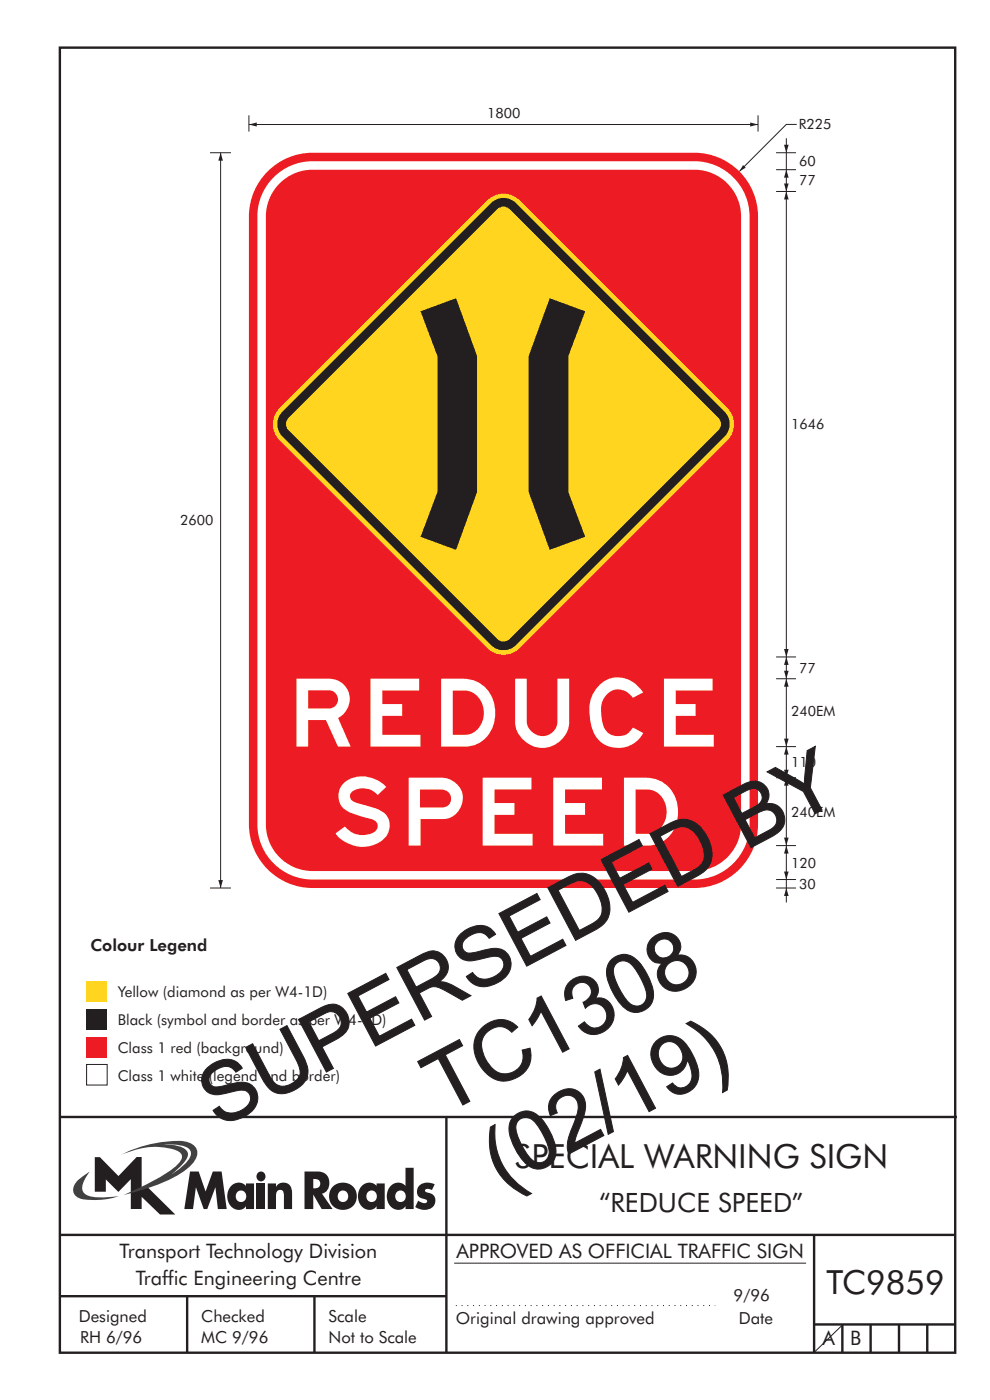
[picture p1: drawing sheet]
<svg xmlns="http://www.w3.org/2000/svg" width="210mm" height="297mm" viewBox="0 0 210 297" stroke-linecap="round" stroke-linejoin="round" font-family="sans-serif">
<g fill="none" stroke="#231f20" stroke-width=".51">
<path d="M12.7 10.1h189.9v276.9h-189.9zM12.7 237h190.3M94.7 236.9v50.1M12.7 262h190M12.7 275h82M39.7 275v12M66.7 275v12M172.7 262v25M172.7 281h30M178.7 281v6M184.7 281v6M190.7 281v6"/>
<path d="M196.7 281v6"/>
</g>
<path d="M96.3 268h74.7" fill="none" stroke="#231f20" stroke-width=".21"/>
<path d="M96.7 277h55" fill="none" stroke="#231f20" stroke-width=".21" stroke-dasharray=".2 1" stroke-linecap="butt"/>
<path d="M18.4 225.8h4.3v4.4h-4.3z" fill-rule="evenodd" fill="#fff" stroke="#231f20" stroke-width=".21"/>
<path d="M18.4 220.1h4.3v4.4h-4.3z" fill-rule="evenodd" fill="#ed1c24"/>
<path d="M18.4 214.2h4.3v4.4h-4.3z" fill-rule="evenodd" fill="#231f20"/>
<path d="M18.4 208.2h4.3v4.4h-4.3z" fill-rule="evenodd" fill="#ffd520"/>
<g fill="#231f20">
<path d="M40.3 248.6h1.8l1.5 4.2 1.5-4.2h1.9l1.1 7.9h-1.9l-.5-4.6-1.7 4.6h-.8l-1.6-4.6-.7 4.6h-1.8z" fill-rule="evenodd"/>
<path d="M49.1 251.6a2.07 2.07 0 0 1 3.1 0v-.5h1.7v5.4h-1.7v-.6a2.11 2.11 0 0 1-2.2 .8 2.11 2.11 0 0 1-1.6-1.6 3.3 3.3 0 0 1 .7-3.5zM50.4 252.8a1.19 1.19 0 0 0-.1 1.8 1.19 1.19 0 0 0 1.7-.1 1.19 1.19 0 0 0 0-1.5 1.19 1.19 0 0 0-1.6-.2z" fill-rule="evenodd"/>
<path d="M56.8 251.1h1.7v.7a1.87 1.87 0 0 1 2.3-.8 1.87 1.87 0 0 1 1.2 2.2v3.3h-1.8v-2.6a.94 .94 0 0 0-.2-1.2 .94 .94 0 0 0-1.2 0l-.2 .6-.1 3.2h-1.7z" fill-rule="evenodd"/>
<path d="M64.6 248.6h2.8a2.43 2.43 0 0 1 2.4 1.9 2.43 2.43 0 0 1-1.5 2.8l2.3 3.2h-2.4l-1.7-3v3h-1.9zM66.5 250.1v2a1.05 1.05 0 0 0 1.3-.5 1.05 1.05 0 0 0-.4-1.4z" fill-rule="evenodd"/>
<path d="M69.8 253.8a2.95 2.95 0 0 1 5.9 0 2.95 2.95 0 0 1-5.9 0zM72.1 252.8a1.19 1.19 0 0 0-.2 1.8 1.19 1.19 0 0 0 1.8-.1 1.19 1.19 0 0 0-.1-1.5 1.19 1.19 0 0 0-1.5-.2z" fill-rule="evenodd"/>
<path d="M76.8 251.6a2.06 2.06 0 0 1 3.1 0v-.5h1.7v5.4h-1.7v-.6a2.1 2.1 0 0 1-2.2 .8 2.1 2.1 0 0 1-1.5-1.6 3.3 3.3 0 0 1 .6-3.5zM78.1 252.8a1.19 1.19 0 0 0-.1 1.8 1.19 1.19 0 0 0 1.8-.1 1.19 1.19 0 0 0-.1-1.5 1.19 1.19 0 0 0-1.6-.2z" fill-rule="evenodd"/>
<path d="M86 247.8h1.7v8.7h-1.7v-.6a2.11 2.11 0 0 1-2.1 .8 2.11 2.11 0 0 1-1.6-1.6 2.8 2.8 0 0 1 2.5-4.2l.7 .3 .5 .4zM84.3 252.8a1.19 1.19 0 0 0-.2 1.8 1.19 1.19 0 0 0 1.8-.1 1.2 1.2 0 0 0-.1-1.5 1.2 1.2 0 0 0-1.5-.2z" fill-rule="evenodd"/>
<path d="M89.1 251.4a3.1 3.1 0 0 1 3.1-.1l-.6 1.2-.6-.2a.64 .64 0 0 0-.9 .3l.3 .3a1.85 1.85 0 0 1 2 1.8 1.85 1.85 0 0 1-1.8 1.9h-1.4l-1.1-.5 .6-1.4 .7 .4a.83 .83 0 0 0 1.2-.2 1.09 1.09 0 0 0-1.1-.6 1.6 1.6 0 0 1-1.1-1.3 1.6 1.6 0 0 1 .7-1.6z" fill-rule="evenodd"/>
<path d="M20.1 245.5h1.1l3.9 4 3.9-4h1v6.6l1.1-.4 6.1 6h-3.3l-3.9-3.8v2.6h-2.3v-6.3l-2.6 2.7-2.7-2.7v2.6h-2.3z" fill-rule="evenodd"/>
<path d="M54.5 251.1h1.7v5.4h-1.7z" fill-rule="evenodd"/>
<circle cx="55.3" cy="249.6" r="1.01"/>
</g>
<g fill="#414142">
<path d="M25.6 245a26.1 26.1 0 0 1 13.5-2.9 2.64 2.64 0 0 1 2.7 2.9 5.9 5.9 0 0 1-2.5 3.3 37.1 37.1 0 0 1-13.1 5.2h.1a54.1 54.1 0 0 0 10.7-5.8l1.3-1.5 .3-.6-.1-.7-.5-.5a14.2 14.2 0 0 0-11.1 .1z" fill-rule="evenodd"/>
<path d="M16.6 250.3l2.4-1.7a5.8 5.8 0 0 0-1.6 3.7 2.08 2.08 0 0 0 2 1.6l2 .2 3.8-.3a15 15 0 0 1-8.4 .4 2.01 2.01 0 0 1-.7-3.3z" fill-rule="evenodd"/>
</g>
<path d="M34.1 242.8h2.4l2.4 .3a1.68 1.68 0 0 1 1.3 2.7 12.9 12.9 0 0 1-3.8 3.4 11.3 11.3 0 0 0 3.4-3.9 1.53 1.53 0 0 0-1.2-1.9l-1.6-.4z" fill-rule="evenodd" fill="#fff"/>
<path d="M166.8 179.4v7.2M178.7 281.1l-5.9 5.8" fill="none" stroke="#231f20" stroke-width=".21"/>
<g fill="#231f20">
<path d="M166.8 179.4l.5 1.7h-1z"/>
<path d="M166.3 184.9h1l-.5 1.7z"/>
</g>
<path d="M166.8 188.4v3.1" fill="none" stroke="#231f20" stroke-width=".21"/>
<path d="M166.8 188.4l.5 1.7h-1z" fill="#231f20"/>
<path d="M166.8 29.3v3.1M166.8 186.6v1.8" fill="none" stroke="#231f20" stroke-width=".21"/>
<path d="M166.3 30.7h1l-.5 1.7z" fill="#231f20"/>
<path d="M166.8 32.4v3.6M166.8 139.4v4.6" fill="none" stroke="#231f20" stroke-width=".21"/>
<g fill="#231f20">
<path d="M166.8 139.4l.5 1.7h-1z"/>
<path d="M166.3 142.3h1l-.5 1.7z"/>
</g>
<path d="M166.8 36v4.6" fill="none" stroke="#231f20" stroke-width=".21"/>
<g fill="#231f20">
<path d="M166.8 36l.5 1.7h-1z"/>
<path d="M166.3 38.9h1l-.5 1.7z"/>
</g>
<path d="M166.8 158.4v6.6" fill="none" stroke="#231f20" stroke-width=".21"/>
<g fill="#231f20">
<path d="M166.8 158.4l.5 1.7h-1z"/>
<path d="M166.3 163.3h1l-.5 1.7z"/>
</g>
<path d="M166.8 165v14.4" fill="none" stroke="#231f20" stroke-width=".21"/>
<g fill="#231f20">
<path d="M166.8 165l.5 1.7h-1z"/>
<path d="M166.3 177.7h1l-.5 1.7z"/>
</g>
<path d="M166.8 144v14.4" fill="none" stroke="#231f20" stroke-width=".21"/>
<g fill="#231f20">
<path d="M166.8 144l.5 1.7h-1z"/>
<path d="M166.3 156.7h1l-.5 1.7z"/>
</g>
<path d="M166.8 40.6v98.8" fill="none" stroke="#231f20" stroke-width=".21"/>
<g fill="#231f20">
<path d="M166.8 40.6l.5 1.7h-1z"/>
<path d="M166.3 137.7h1l-.5 1.7z"/>
</g>
<path d="M52.8 26.4h108M160.8 24.5v3.4M164.6 32.4h4.3M164.6 36h4.3M164.6 40.6h4.3M164.6 139.4h4.3M164.6 158.4h4.3M164.6 144h4.3M164.6 179.4h4.3M164.6 165h4.3M164.6 186.6h4.3M164.6 188.4h4.3" fill="none" stroke="#231f20" stroke-width=".21"/>
<g fill="#231f20">
<path d="M52.8 26.4l1.7-.4v.9z"/>
<path d="M159.1 26l1.7 .4-1.7 .5z"/>
</g>
<path d="M52.8 24.5v3.4" fill="none" stroke="#231f20" stroke-width=".21"/>
<path d="M56.3 36.9a13.5 13.5 0 0 1 10-4.5h81a13.5 13.5 0 0 1 13.5 13.5v129a13.5 13.5 0 0 1-13.5 13.5h-81a13.5 13.5 0 0 1-13.5-13.5v-129a13.4 13.4 0 0 1 3.5-9z" fill-rule="evenodd" fill="#ed1c24"/>
<path d="M58 37.6a11.7 11.7 0 0 1 8.3-3.4h81a11.7 11.7 0 0 1 11.7 11.7v129a11.7 11.7 0 0 1-11.7 11.7h-81a11.7 11.7 0 0 1-11.7-11.7v-129a11.7 11.7 0 0 1 3.4-8.3z" fill-rule="evenodd" fill="#fff"/>
<path d="M58.9 39.3a9.9 9.9 0 0 1 7.4-3.3h81a9.9 9.9 0 0 1 9.9 9.9v129a9.9 9.9 0 0 1-9.9 9.9h-81a9.9 9.9 0 0 1-9.9-9.9v-129a9.9 9.9 0 0 1 2.5-6.6z" fill-rule="evenodd" fill="#ed1c24"/>
<g fill="#fff">
<path d="M78.6 144h10.3v2.5h-7.8v2.9h4.2v2.5h-4.2v4h8.1v2.5h-10.6z"/>
<path d="M109.3 144h2.4v9a3.3 3.3 0 0 0 3.2 3.2 3.3 3.3 0 0 0 3.3-3.1v-9.1h2.5v9.1a5.7 5.7 0 0 1-5.6 5.6 5.7 5.7 0 0 1-5.8-5.5z"/>
<path d="M127.3 145.2a5.8 5.8 0 0 1 8.8 1.2l.3 .5-2.1 1.1a3.6 3.6 0 0 0-3.8-1.7 3.6 3.6 0 0 0-2.9 2.9 9.1 9.1 0 0 0 .9 5.7 3.5 3.5 0 0 0 5.8-.5l2.1 1.1a6 6 0 0 1-6.6 3 6 6 0 0 1-4.6-5.6 7.9 7.9 0 0 1 1.6-7.2z"/>
<path d="M140.8 144h10.4v2.5h-7.9v2.9h4.3v2.5h-4.3v4h8.1v2.5h-10.6z"/>
<path d="M72.9 166.1a6.6 6.6 0 0 1 9 .9l-1.8 1.7a4.1 4.1 0 0 0-5.6-.6 1.38 1.38 0 0 0 1 2.2l2.8 .8a5.2 5.2 0 0 1 4.2 2.9 4.3 4.3 0 0 1-3.4 5.3 7.3 7.3 0 0 1-7.9-2.5l2-1.4a4.8 4.8 0 0 0 6.5 .9 1.52 1.52 0 0 0 .3-1.7 1.52 1.52 0 0 0-1.5-.9l-2.4-.7a5.8 5.8 0 0 1-4-2.6 3.9 3.9 0 0 1 .8-4.3z"/>
<path d="M102.4 165h10.3v2.5h-7.8v2.9h4.2v2.5h-4.2v4h8.1v2.5h-10.6z"/>
<path d="M117.4 165h10.3v2.5h-7.8v2.9h4.2v2.5h-4.2v4h8.1v2.5h-10.6z"/>
<path d="M62.9 144v14.4h2.5v-5.6h3.7l2.6 5.6h2.7l-2.7-6.1a4.4 4.4 0 0 0 2.4-4.9 4.4 4.4 0 0 0-4.3-3.4zM65.4 146.5h4.4a1.93 1.93 0 0 1 1.9 1.9 1.93 1.93 0 0 1-1.9 1.9h-4.4z"/>
<path d="M93.6 144v14.4h5a6.7 6.7 0 0 0 6.4-7.9 6.8 6.8 0 0 0-6.8-6.5zM96.1 146.5a7.4 7.4 0 0 1 4.1 .4 5 5 0 0 1-.4 8.8l-1.1 .2h-2.6z"/>
<path d="M86.7 165v14.4h2.5v-5.6h4.8a4.4 4.4 0 0 0 4.2-4.6 4.4 4.4 0 0 0-4.5-4.2zM89.1 167.5h4.5a1.91 1.91 0 0 1 2.1 1.9 1.91 1.91 0 0 1-2 1.9h-4.6z"/>
<path d="M132.4 165v14.4h5a6.7 6.7 0 0 0 6.4-7.9 6.8 6.8 0 0 0-6.8-6.5zM134.8 167.5a7.4 7.4 0 0 1 4.1 .4 5 5 0 0 1-.4 8.8l-1 .2h-2.7z"/>
</g>
<path d="M169 26.4h-2.2l-10 10" fill="none" stroke="#231f20" stroke-width=".21"/>
<path d="M157.6 35l.6 .6-1.4 .8z" fill="#231f20"/>
<path d="M44.6 32.4h4.4M46.8 32.4v156M44.6 188.4h4.4" fill="none" stroke="#231f20" stroke-width=".21"/>
<g fill="#231f20">
<path d="M46.8 32.4l.5 1.7h-1z"/>
<path d="M46.3 186.7h1l-.5 1.7z"/>
</g>
<path d="M59.3 86.6l44.1-44.1a4.8 4.8 0 0 1 6.8 0l44.1 44.1a4.8 4.8 0 0 1 0 6.8l-44.1 44.1a4.8 4.8 0 0 1-6.8 0l-44.1-44.1a4.8 4.8 0 0 1 0-6.8z" fill-rule="evenodd" fill="#ffd520"/>
<path d="M59.9 87.3l44.3-44.2a3.7 3.7 0 0 1 5.2 0l44.3 44.2a3.7 3.7 0 0 1 0 5.3l-44.3 44.3a3.7 3.7 0 0 1-5.2 0l-44.3-44.3a3.7 3.7 0 0 1 0-5.3z" fill-rule="evenodd" fill="#231f20"/>
<path d="M61.2 88.7l44.3-44.3a1.8 1.8 0 0 1 2.6 0l44.3 44.3a1.8 1.8 0 0 1 0 2.5l-44.3 44.4a1.8 1.8 0 0 1-2.6 0l-44.3-44.4a1.8 1.8 0 0 1 0-2.5z" fill-rule="evenodd" fill="#ffd520"/>
<g fill="#231f20">
<path d="M116.6 63.3l7.5 2.7-3.6 9.6v28.7l3.6 9.6-7.5 2.8-4.5-12.4v-28.7z" fill-rule="evenodd"/>
<path d="M89.2 66l7.5-2.7 4.5 12.3v28.7l-4.5 12.4-7.5-2.8 3.6-9.6v-28.7z" fill-rule="evenodd"/>
</g>
<g font-size="17.6" fill="#231f20">
<text x="46.4" y="239.5" transform="rotate(-28 46.4 239.5)">SUPERSEDED BY</text>
<text x="94.1" y="236.6" transform="rotate(-28 94.1 236.6)">TC1308</text>
<text x="106.4" y="252.4" transform="rotate(-28 106.4 252.4)">(02/19)</text>
</g>
<g font-size="7.1" fill="#231f20">
<text x="109.1" y="247.7">SPECIAL WARNING SIGN</text>
<text x="175.3" y="274.6">TC9859</text>
</g>
<text font-size="5.6" fill="#231f20" x="127.1" y="257.1">“REDUCE SPEED”</text>
<g font-size="4.2" fill="#231f20">
<text x="25.4" y="267">Transport Technology Division</text>
<text x="96.8" y="267">APPROVED AS OFFICIAL TRAFFIC SIGN</text>
<text x="28.8" y="272.6">Traffic Engineering Centre</text>
<text x="174.4" y="285.3">A</text>
<text x="180.4" y="285.3">B</text>
</g>
<g font-size="3.5" fill="#231f20">
<text x="19.2" y="201.8">Colour Legend</text>
<text x="16.7" y="280.4">Designed</text>
<text x="42.7" y="280.4">Checked</text>
<text x="69.7" y="280.4">Scale</text>
<text x="96.7" y="281">Original drawing approved</text>
<text x="155.6" y="276">9/96</text>
<text x="156.7" y="281">Date</text>
<text x="17" y="284.8">RH 6/96</text>
<text x="42.7" y="284.8">MC 9/96</text>
<text x="69.7" y="285">Not to Scale</text>
</g>
<g font-size="3.2" fill="#231f20">
<text x="25" y="211.6">Yellow (diamond as per W4-1D)</text>
<text x="25" y="217.6">Black (symbol and border as per W4-1D)</text>
<text x="25" y="223.5">Class 1 red (background)</text>
<text x="25" y="229.3">Class 1 white (legend and border)</text>
</g>
<g font-size="3" fill="#231f20">
<text x="103.3" y="25.1">1800</text>
<text x="169.5" y="27.3">R225</text>
<text x="169.5" y="35.3">60</text>
<text x="169.5" y="39.3">77</text>
<text x="167.8" y="91.1">1646</text>
<text x="38.2" y="111.5">2600</text>
<text x="169.5" y="142.7">77</text>
<text x="167.8" y="152">240EM</text>
<text x="167.8" y="162.8">110</text>
<text x="167.8" y="173.3">240EM</text>
<text x="167.8" y="184.1">120</text>
<text x="169.5" y="188.7">30</text>
</g>
</svg>
